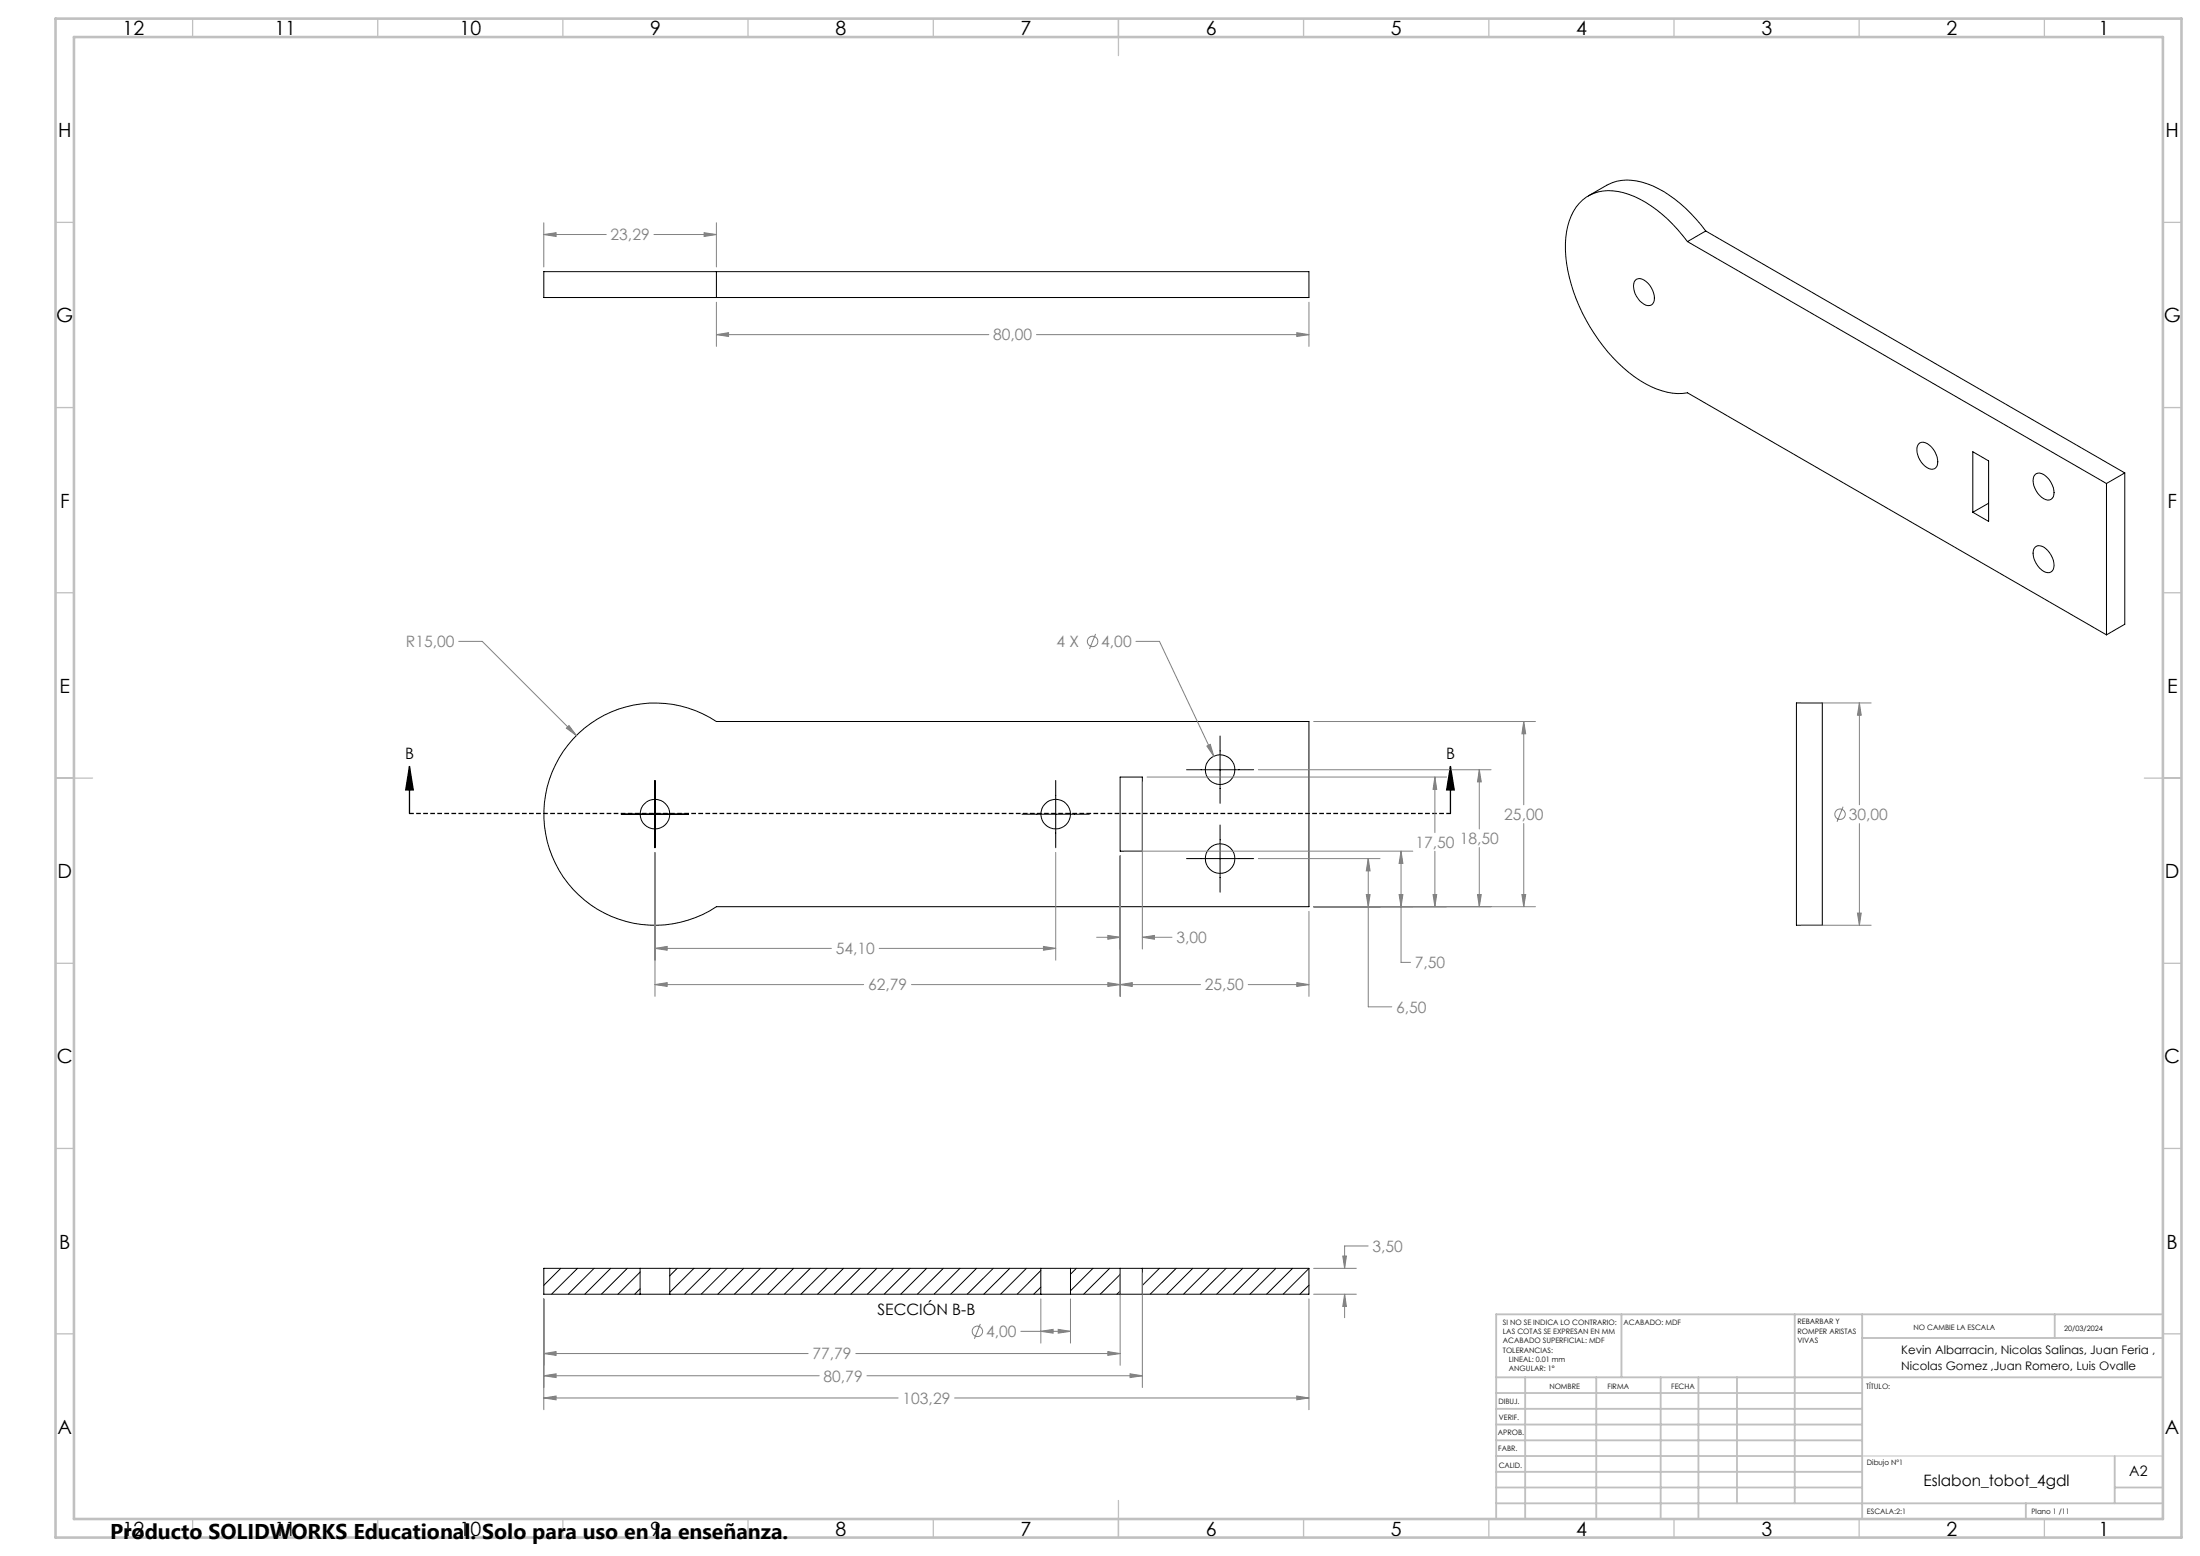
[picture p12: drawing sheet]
<svg xmlns="http://www.w3.org/2000/svg" width="594mm" height="420mm" viewBox="0 0 594 420" stroke-linecap="round" stroke-linejoin="round" font-family="sans-serif">
<g fill="none" stroke="#000" stroke-width=".27">
<path d="M428.9 52.9l4.9-2.9a12.7 12.7 0 0 1 11-.4 35.4 35.4 0 0 1 15.8 12.8M193.4 73.3h-46.6v7h46.6M193.4 73.3h160v7h-160M193.4 73.3v7M441.5 75.7a2.03 2.03 0 0 1 2.9 .3 5.7 5.7 0 0 1 2.1 5.6 1.83 1.83 0 0 1-3.2 .1 5.1 5.1 0 0 1-1.8-6zM455.6 65.2a34.3 34.3 0 0 0-17.2-13.2 11.2 11.2 0 0 0-14.7 7.6 30.1 30.1 0 0 0 1.2 19.2 46.7 46.7 0 0 0 19.4 24.8 17.2 17.2 0 0 0 11.3 2.4l113.1 65.4M455.6 65.2l113.1 65.3M460.6 62.4l-5 2.8M460.6 62.4l113.1 65.3M518 119.9a1.99 1.99 0 0 1 2.9 .2 5 5 0 0 1 1.8 6.1 2.04 2.04 0 0 1-2.9-.3 5.6 5.6 0 0 1-2-5.7zM532.7 121.9l4.2 2.5v16.3l-4.2-2.4zM536.9 135.8l-4.2 2.5"/>
<path d="M549.4 128.2a1.99 1.99 0 0 1 2.9 .3 5.8 5.8 0 0 1 2.1 5.6 1.87 1.87 0 0 1-3.2 .1 5.8 5.8 0 0 1-2.1-5.6zM568.7 130.5v40.9M573.7 127.7v40.8l-5 2.9M573.7 127.7l-5 2.8M549.4 147.8a2.3 2.3 0 0 1 3.4 .7 4.9 4.9 0 0 1 1.3 5.6 2.08 2.08 0 0 1-2.9-.3 5 5 0 0 1-1.8-6zM156.2 198a30.1 30.1 0 0 1 37.2-3.2h160v49.9h-160a30 30 0 0 1-40-6.3 30 30 0 0 1 2.8-40.4zM329.4 198.7v18.1M485 189.7h7v60h-7zM167.7 219.8h18.2M176.8 210.7v18.1M275.9 219.8h18.2M285 210.7v18.1"/>
<path d="M302.4 209.7h6v20h-6zM320.4 207.8h18.1M320.4 231.8h18.1M329.4 222.7v18.1M146.9 342.4h-.1M151.4 342.4l-4.6 4.5M155.9 342.4l-7 6.9M160.4 342.4l-7 6.9M164.9 342.4l-7 6.9M169.4 342.4l-7 6.9M172.8 342.4h8M172.8 349.3h8"/>
<path d="M172.8 342.4h-26v6.9h26M172.8 342.4v6.9M172.8 343.4l-5.9 5.9M172.8 347.9l-1.4 1.4M180.8 342.4h100.2M180.8 342.4v6.9M180.8 349.3h100.2M182.8 342.4l-2 2M187.4 342.4l-6.6 6.4M191.8 342.4l-7 6.9M196.3 342.4l-7 6.9M200.8 342.4l-7 6.9"/>
<path d="M205.3 342.4l-7 6.9M209.8 342.4l-7 6.9M214.3 342.4l-7 6.9M218.8 342.4l-7 6.9M223.3 342.4l-7 6.9M227.8 342.4l-7 6.9M232.2 342.4l-7 6.9M236.7 342.4l-7 6.9M241.2 342.4l-7 6.9M245.7 342.4l-7 6.9M250.2 342.4l-7 6.9M254.7 342.4l-7 6.9"/>
<path d="M259.2 342.4l-7 6.9M263.7 342.4l-7 6.9M268.2 342.4l-7 6.9M272.7 342.4l-7.1 6.9M277.1 342.4l-6.9 6.9M281 342.4h8M281 349.3h8M281 342.4v6.9M281 343l-6.4 6.3M281 347.4l-1.9 1.9M289 342.4h64.4M289 342.4v6.9"/>
<path d="M290.6 342.4l-1.6 1.5M295.1 342.4l-6.1 6M299.6 342.4l-7 6.9M302.4 342.4v6.9M302.4 344l-5.3 5.3M302.4 348.5l-.8 .8M308.4 342.4v6.9M308.6 342.4l-.2 .1M313.1 342.4l-4.7 4.6M317.6 342.4l-7 6.9M322.1 342.4l-7 6.9M326.5 342.4l-7 6.9"/>
<path d="M331 342.4l-7 6.9M335.5 342.4l-7 6.9M340 342.4l-7 6.9M344.5 342.4l-7 6.9M349 342.4l-7 6.9M353.4 342.4v6.9h-64.4M353.4 342.4l-6.9 6.9M353.4 346.9l-2.4 2.4"/>
<circle cx="176.8" cy="219.7" r="4"/>
<circle cx="285" cy="219.7" r="4"/>
<circle cx="329.4" cy="207.8" r="4"/>
<circle cx="329.4" cy="231.8" r="4"/>
</g>
<g fill="none" stroke="#808080" stroke-width=".27">
<path d="M146.8 63.3l3.3-.5v1zM146.8 60.1v12M146.8 63.3h16.9M176.6 63.3h16.8M190.1 62.8l3.3 .5-3.3 .5zM193.4 60.1v12M193.4 90.3l3.3-.5v1zM193.4 81.6v11.9M193.4 90.3h73.6M279.9 90.3h73.5M350.1 89.8l3.3 .5-3.3 .5zM353.4 81.6v11.9"/>
<path d="M123.9 173.1h6.3l25.4 25.4M295.8 171.1l-1.6 4.1M306.7 173.1h6.4l14.6 31M152.9 196.6l.7-.8 2 2.7zM354.7 194.8h59.9M411.4 194.8l.5 3.3h-1zM411.4 194.8v22.4M486.3 189.7h18.9M502 189.7l.5 3.4h-1zM502 189.7v27.5M308.4 211v45.2M309.7 209.7h80.9"/>
<path d="M325.9 201.4l.9-.5 .9 3.2zM339.8 207.8h62.8M387.4 209.7l.5 3.4h-1zM387.4 209.7v15M399.4 207.8l.5 3.2h-1zM399.4 207.8v15.9M497.6 217.8l-1.6 4M176.8 230.1v38.8M285 230.1v29.1M302.4 231v37.9M303.7 229.7h77.8M339.8 231.8h32.8"/>
<path d="M369.4 231.8l.5 3.3h-1zM369.4 231.8v40h6.4M378.3 229.7l.5 3.4h-1zM378.3 229.7v30.1h2.6M387.4 229.8v14.9M399.4 228.8v15.9M411.4 222.3v22.4M502 222.3v27.4M176.8 256l3.3-.5v1zM176.8 256h47.7M237.4 256h47.6M281.7 255.5l3.3 .5-3.3 .5z"/>
<path d="M296.1 253h6.3M299.1 252.5l3.3 .5-3.3 .5zM308.4 253l3.3-.5v1zM308.4 253h8M353.4 246v22.9M354.7 244.7h59.9M368.9 241.5h1l-.5 3.2zM377.8 241.5h1l-.5 3.2zM386.9 241.5h1l-.5 3.2zM398.9 241.5h1l-.5 3.2zM410.9 241.5h1l-.5 3.2zM486.3 249.7h18.9"/>
<path d="M501.5 246.5h1l-.5 3.2zM176.8 265.8l3.3-.6v1.1zM176.8 265.8h56.4M246.1 265.8h78M299.1 265.2l3.3 .6-3.3 .5zM302.4 265.8l3.3-.6v1.1zM337 265.8h16.4M350.1 265.2l3.3 .6-3.3 .5zM362.5 339h1l-.5 3.4zM369.4 336.3h-6.4v6.1M146.8 350.6v29.9M264.7 357.3l-1.6 4.1"/>
<path d="M275.6 359.4h13.4M281 359.4l3.3-.6v1.1zM281 350.6v11.9M285.7 358.8l3.3 .6-3.3 .5zM289 350.6v11.9M302.4 343.6v24.9M308.4 343.6v30.9M353.4 350.6v29.9M354.7 349.3h11.5M354.7 342.4h11.5M363 349.3l.5 3.4h-1zM363 349.3v6.4"/>
<path d="M146.8 365.4l3.3-.6v1zM146.8 371.4l3.3-.6v1zM146.8 377.3l3.3-.5v1zM146.8 365.4h71.4M146.8 371.4h74.4M146.8 377.3h95.7M231.1 365.4h71.3M234.1 371.4h74.3M257.7 377.3h95.7M299.1 364.8l3.3 .6-3.3 .4zM305.1 370.8l3.3 .6-3.3 .4zM350.1 376.8l3.3 .5-3.3 .5z"/>
<circle cx="295" cy="173.1" r="1.41"/>
<circle cx="496.8" cy="219.8" r="1.41"/>
<circle cx="263.9" cy="359.4" r="1.41"/>
</g>
<path d="M110.6 206.9l1 6.3h-2.1zM110.6 206.9v12.7M391.6 206.9l1 6.3h-2zM391.6 206.9v12.7" fill="none" stroke="#000" stroke-width=".35"/>
<path d="M391.6 219.6h-281" fill="none" stroke="#000" stroke-width=".35" stroke-dasharray="1.3 .6" stroke-dashoffset=".1" stroke-linecap="butt"/>
<path d="M502.8 393h81.2" fill="none" stroke="#c0c0c0" stroke-width=".27"/>
<g fill="none" stroke="#c0c0c0" stroke-width=".35">
<path d="M52 5v5M102 5v5M152 5v5M202 5v5M252 5v5M302 5v10M352 5v5M402 5v5M452 5v5M502 5v5M552 5v5M15 60h5"/>
<path d="M584 60h5M15 110h5M584 110h5M15 160h5M584 160h5M15 210h10M579 210h10M15 260h5M584 260h5M15 310h5M584 310h5M15 360h5"/>
<path d="M584 360h5M52 410v5M102 410v5M152 410v5M202 410v5M252 410v5M302 405v10M352 410v5M402 410v5M452 410v5M502 410v5M552 410v5"/>
</g>
<g fill="none" stroke="#c0c0c0" stroke-width=".5">
<path d="M437.8 354.8v17M484.6 354.8v51M502.8 354.8v55.2M554.8 354.8v6.4M584 354.8h-180v55.2M404 371.8h180M404 376h98.8M411.8 371.8v38.2M431 371.8v38.2M448.4 371.8v38.2M458.6 371.8v38.2M469 371.8v34"/>
<path d="M502.8 361.2h81.2M404 388.8h98.8M404 384.5h98.8M404 380.3h98.8M404 397.3h98.8M404 393h98.8M571 393v12.8M404 405.8h180M404 401.5h98.8M547 405.8v4.2M571 401.5h13"/>
</g>
<path d="M15 5h574v410h-574zM20 10h564v400h-564z" fill="none" stroke="#c0c0c0" stroke-width=".7"/>
<path d="M391.6 206.9l1 6.3h-2zM110.6 206.9l1 6.3h-2.1z" fill="#000"/>
<path d="M299.1 252.5l3.3 .5-3.3 .5zM308.4 253l3.3-.5v1zM302.4 265.8l3.3-.6v1.1zM350.1 265.2l3.3 .6-3.3 .5zM299.1 265.2l3.3 .6-3.3 .5zM176.8 265.8l3.3-.6v1.1zM368.9 241.5h1l-.5 3.2zM369.4 231.8l.5 3.3h-1zM377.8 241.5h1l-.5 3.2zM378.3 229.7l.5 3.4h-1zM386.9 241.5h1l-.5 3.2zM387.4 209.7l.5 3.4h-1zM398.9 241.5h1l-.5 3.2zM399.4 207.8l.5 3.2h-1zM410.9 241.5h1l-.5 3.2zM411.4 194.8l.5 3.3h-1zM153.6 195.8l-.7 .8 2.7 1.9zM176.8 256l3.3-.5v1zM281.7 255.5l3.3 .5-3.3 .5zM325.9 201.4l1.8 2.7-.9-3.2zM193.4 90.3l3.3-.5v1zM350.1 89.8l3.3 .5-3.3 .5zM190.1 62.8l3.3 .5-3.3 .5zM146.8 63.3l3.3-.5v1zM502 189.7l.5 3.4h-1zM501.5 246.5h1l-.5 3.2zM146.8 365.4l3.3-.6v1zM299.1 364.8l3.3 .6-3.3 .4zM146.8 371.4l3.3-.6v1zM305.1 370.8l3.3 .6-3.3 .4zM146.8 377.3l3.3-.5v1zM350.1 376.8l3.3 .5-3.3 .5zM281 359.4l3.3-.6v1.1zM285.7 358.8l3.3 .6-3.3 .5zM363 349.3l.5 3.4h-1zM362.5 339h1l-.5 3.4z" fill="#808080"/>
<text font-size="5.8" x="29.7" y="415.3">Producto SOLIDWORKS Educational. Solo para uso en la enseñanza.</text>
<g font-size="5.3">
<text x="33.1" y="9.5">12</text>
<text x="74.1" y="9.5">11</text>
<text x="124.1" y="9.5">10</text>
<text x="175.6" y="9.5">9</text>
<text x="225.6" y="9.5">8</text>
<text x="275.6" y="9.5">7</text>
<text x="325.6" y="9.5">6</text>
<text x="375.6" y="9.5">5</text>
<text x="425.6" y="9.5">4</text>
<text x="475.6" y="9.5">3</text>
<text x="525.6" y="9.5">2</text>
<text x="566.6" y="9.5">1</text>
<text x="15.7" y="37">H</text>
<text x="584.7" y="37">H</text>
<text x="15.2" y="87">G</text>
<text x="584.2" y="87">G</text>
<text x="16.2" y="137">F</text>
<text x="585.2" y="137">F</text>
<text x="16.1" y="187">E</text>
<text x="585.1" y="187">E</text>
<text x="15.5" y="237">D</text>
<text x="584.5" y="237">D</text>
<text x="15.4" y="287">C</text>
<text x="584.4" y="287">C</text>
<text x="16" y="337">B</text>
<text x="585" y="337">B</text>
<text x="15.5" y="387">A</text>
<text x="584.5" y="387">A</text>
<text x="33.1" y="414.5">12</text>
<text x="74.1" y="414.5">11</text>
<text x="124.1" y="414.5">10</text>
<text x="175.6" y="414.5">9</text>
<text x="225.6" y="414.5">8</text>
<text x="275.6" y="414.5">7</text>
<text x="325.6" y="414.5">6</text>
<text x="375.6" y="414.5">5</text>
<text x="425.6" y="414.5">4</text>
<text x="475.6" y="414.5">3</text>
<text x="525.6" y="414.5">2</text>
<text x="566.6" y="414.5">1</text>
</g>
<g font-size="4.2" fill="#808080">
<text x="164.9" y="64.9">23,29</text>
<text x="268.2" y="91.9">80,00</text>
<text x="109.6" y="174.7">R15,00</text>
<text x="285.3" y="174.7">4 X</text>
<text x="297.3" y="174.7">4,00</text>
<text x="406.2" y="221.3">25,00</text>
<text x="499.2" y="221.3">30,00</text>
<text x="382.2" y="228.8">17,50 18,50</text>
<text x="225.7" y="257.6">54,10</text>
<text x="317.6" y="254.6">3,00</text>
<text x="382" y="261.3">7,50</text>
<text x="234.4" y="267.3">62,79</text>
<text x="325.3" y="267.3">25,50</text>
<text x="377" y="273.3">6,50</text>
<text x="370.6" y="337.9">3,50</text>
<text x="266.2" y="360.9">4,00</text>
<text x="219.4" y="366.9">77,79</text>
<text x="222.4" y="372.9">80,79</text>
<text x="243.7" y="378.9">103,29</text>
</g>
<g font-size="4.2">
<text x="109.4" y="204.9">B</text>
<text x="390.4" y="204.9">B</text>
<text x="236.9" y="354.9">SECCIÓN B-B</text>
<text x="519.4" y="401">Eslabon_tobot_4gdl</text>
</g>
<text font-size="3.9" x="574.9" y="398.5">A2</text>
<g font-size="3.2">
<text x="513.3" y="365.4">Kevin Albarracin, Nicolas Salinas, Juan Feria ,</text>
<text x="513.3" y="369.8">Nicolas Gomez ,Juan Romero, Luis Ovalle</text>
</g>
<g font-size="2">
<text x="405.8" y="357.6">SI NO SE INDICA LO CONTRARIO:</text>
<text x="438.4" y="357.6">ACABADO: MDF</text>
<text x="485.3" y="357.5">REBARBAR Y</text>
<text x="485.3" y="360">ROMPER ARISTAS</text>
<text x="516.6" y="359">NO CAMBIE LA ESCALA</text>
<text x="557.3" y="359.2">20/03/2024</text>
<text x="405.8" y="360.1">LAS COTAS SE EXPRESAN EN MM</text>
<text x="405.8" y="362.6">ACABADO SUPERFICIAL: MDF</text>
<text x="405.8" y="365.1">TOLERANCIAS:</text>
<text x="485.3" y="362.5">VIVAS</text>
<text x="407.4" y="367.6">LINEAL: 0.01 mm</text>
<text x="407.4" y="370.1">ANGULAR: 1°</text>
<text x="418.3" y="375">NOMBRE</text>
<text x="434" y="374.9">FIRMA</text>
<text x="451.2" y="374.9">FECHA</text>
<text x="503.9" y="374.9">TÍTULO:</text>
<text x="404.6" y="379.1">DIBUJ.</text>
<text x="404.7" y="383.3">VERIF.</text>
<text x="404.4" y="387.4">APROB.</text>
<text x="404.5" y="391.8">FABR.</text>
<text x="504.1" y="395.5">Dibujo Nº1</text>
<text x="404.7" y="396.1">CALID.</text>
<text x="504.1" y="408.6">ESCALA:2:1</text>
<text x="548.5" y="408.6">Plano 1 /11</text>
</g>
</svg>
